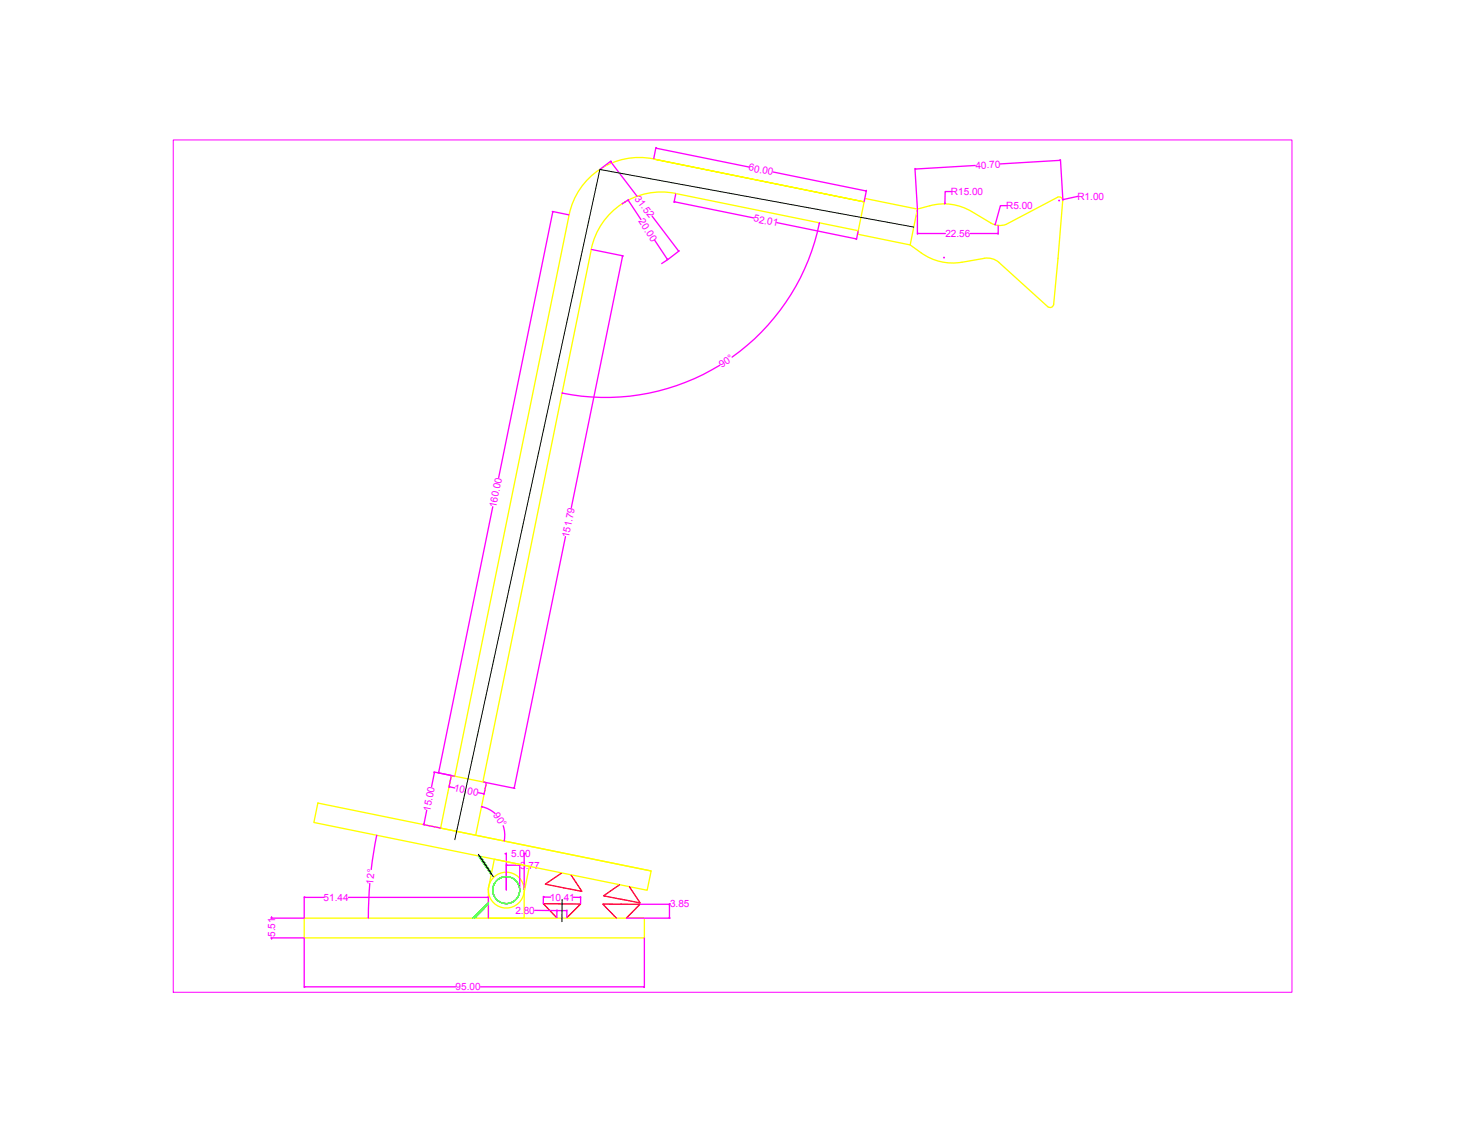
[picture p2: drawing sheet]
<svg xmlns="http://www.w3.org/2000/svg" width="279mm" height="216mm" viewBox="0 0 279 216" stroke-linecap="round" stroke-linejoin="round" font-family="sans-serif">
<!-- layer: capa1 -->
<g fill="none" stroke="#ff0" stroke-width=".25">
<path d="M124.7 30.3a13.7 13.7 0 0 0-16.2 10.7l-21.8 107-.6-.1M164.8 38.5l-40.1-8.2 40.1 8.2M164.9 37.8l10.1 2.1-1.4 6.8-10.1-2zM177.3 39.2l-2.3 .7M177.3 39.2a10.2 10.2 0 0 1 8 1.1M112.8 47.6l-20.7 101.5 .7 .2M163.7 44l-34.8-7.1a13.7 13.7 0 0 0-16.1 10.7M173.6 46.7a12.7 12.7 0 0 0 7.1 3.4 21 21 0 0 0 7-.8 3.4 3.4 0 0 1 2.8 .7l9.3 8.5M185.3 40.3l3.6 2.2a3.4 3.4 0 0 0 3 .3l9.8-5.2a.68 .68 0 0 1 1 .7l-1.7 19.7a.69 .69 0 0 1-.5 .6 .69 .69 0 0 1-.7-.1M60.6 153.2l63.6 12.9-.8 3.7-63.5-12.9zM92.8 149.3l-6.7-1.4-2.1 10 40.2 8.2M92.8 149.3l-2.1 10"/>
<path d="M58 175.1h64.9v3.8h-64.9zM93.1 169.6a3.4 3.4 0 0 1 3.5-3.3 3.4 3.4 0 0 1 3.4 3.4v5.4h-6.8v-5.4M93.2 169.2a3.4 3.4 0 0 0 2.7 3.9 3.4 3.4 0 0 0 4-2.5l1.1-5.4-6.7-1.3-1.1 5.3"/>
</g>
<!-- layer: cotas -->
<g fill="none" stroke="#f0f" stroke-width=".25">
<path d="M116.4 30.8l.1 .1zM116.5 30.9l5 6.6M116.5 30.7l-2.1 1.6M119.8 38.1l.1 .1zM119.8 38.2l2.4 3.7M119.9 38.1l-1.2 .8M125.1 28.3h.1zM125.1 28.1l-.4 2.2M125.2 28.3l17.6 3.6M128.6 38.5h.1zM128.7 38.5l15.1 3.1M128.9 37l-.4 1.6"/>
<path d="M147.5 32.8l17.6 3.6M165.1 36.4h.1zM165.2 36.3l-.4 2.2M174.5 32.1l.5 7.7M174.5 32.2l.1 .1zM175 39.9v4.8M180.2 38.8v.1zM181.4 36.5h-1.1l-.1 2.3M186 31.6l-11.4 .6M192 39.2h-1.2l-1 3.6M201.9 38.2h.2M202 38.2v.1"/>
<path d="M202.1 30.6h.1zM202.1 30.6l-11.3 .7M202.2 30.5l.5 7.7M202.6 38.1l.2-.1zM205.6 37.4l-2.8 .7M105.3 40.3l3.2 .7M105.4 40.5l-10.3 50.6M105.5 40.4l-.1 .1zM112.8 47.6l6.1 1.2M118.7 48.9l-9.7 47.9M118.7 48.8v.1zM124.4 41.2l5 6.6"/>
<path d="M124.9 45.8l2.4 3.6M127.2 49.4l.1 .1zM129.4 47.8l.1 .1zM129.5 47.8l-3.3 2.5M148.1 42.5l15.1 3.1M156.3 42.6a41.5 41.5 0 0 1-16.7 25.5M156.3 42.5v.1zM163.2 45.5l.2 .1zM163.7 44l-.4 1.7M175 44.5h.1zM175.1 44.5h5.2M180 49.1h.1"/>
<path d="M180 49.1v.1M185.1 44.5h5.1M189.8 42.8v.1zM190.2 44.5h.2zM190.4 43v1.7M107.2 75h.1zM137.3 69.7a41.6 41.6 0 0 1-30 5.3M94 96.6l-10.3 50.7M107.8 102.3l-9.7 47.9M71.8 159.4l-1 6.4M71.8 159.3v.1zM80.7 157.3l3.3 .6"/>
<path d="M80.8 157.2v.1zM81.4 154.5l-.5 2.7M82.8 147.2l3.2 .7M82.8 147.4l-.5 2.6M82.9 147.3v.1zM83.5 147.4l3.2 .6M83.7 147.3l-.1 .1zM85.6 150.1h.2zM85.8 150.1l.9 .2M86.1 148l-.5 2.2M91.2 151.2l1 .2M91.8 153.9h.1z"/>
<path d="M91.9 153.9l1.4 .5 1.1 .8M92.1 149.1l6.1 1.3M92.2 151.4h.1zM92.8 149.3l-.5 2.2M96 157.5l.3 1.4-.1 1.4M98.1 150.2v.1zM51.7 175.1h6.3M51.7 178.9h6.3M51.8 175v.1zM51.8 178.9v.1zM51.8 174.9v.1M51.8 179v.1"/>
<path d="M58 171.2l.1-.1zM58 171v4.1M58 178.9v9.4M58.1 171.2h3.6M66.5 171.2h26.5M70.2 175l.1 .1zM70.5 168.5l-.2 6.5M93 171.1l.2 .1zM93.2 171v4.1M96.2 160.3v.1zM96.3 162.8h.1M96.4 162.8h.2z"/>
<path d="M96.6 165h.1zM96.6 162.7v7M96.7 165h2.3M99 165h.1zM99.1 164.9v4.8M99.1 165h.2M100 162.8h.1zM100 162.7v7M100.1 162.8h.1M102 173.6l4.2 .1M103.6 171.1h.2zM103.6 171v1.3"/>
<path d="M103.8 171.1h1.2M106.2 173.7h.1zM106.2 173.5v1.5M106.3 173.7h1.7M108 173.7h.1zM108.1 173.6v1.4M109.3 171.1l1.3 .1M110.6 171.1l.1 .1zM110.7 171v1.4M119.5 175.1h8.3M122.1 172.5h5.7M122.9 178.9v9.4"/>
<path d="M127.7 175v.1zM127.7 172.5v.1zM127.7 172.6v2.4M127.8 172.4l-.1 .1M58 188.2h.1zM58.1 188.2h28.8M91.7 188.2h31.1M122.8 188.2h.1z"/>
</g>
<!-- layer: cositas de metal -->
<g fill="none" stroke="#0f0" stroke-width=".25">
<path d="M91.2 163.3l2.5 3.5M91.7 163.3l2 3.2M93.2 172.1l-3.1 3M93.2 172.4l-2.6 2.7"/>
<circle cx="96.6" cy="169.8" r="2.57"/>
</g>
<!-- layer: ventosas -->
<path d="M106.2 175l-2.6-2.6h7.1l-2.6 2.6M107.1 166.5l-3.1 2.1 7 1.4-2.1-3.1M117.5 175.1l-2.5-2.7 7.1 .1-2.7 2.6M118.2 168.7l-3.1 2.2 7 1.3-2.1-3.1" fill="none" stroke="#f00" stroke-width=".25"/>
<!-- layer: ejes de revolucion -->
<path d="M174.3 43.3l-59.9-11-27.7 127.9M91.2 162.9l2.9 4.3M107.2 171.6v4.2" fill="none" stroke="#000" stroke-width=".19"/>
<!-- layer: cotas -->
<path d="M33 26.7h213.4v162.6h-213.4z" fill="none" stroke="#f0f" stroke-width=".19"/>
<g font-size="1.9" fill="#f0f">
<text x="142.7" y="32.5" transform="rotate(12 142.7 32.5)">60.00</text>
<text x="186.1" y="32.2" transform="rotate(-4 186.1 32.2)">40.70</text>
<text x="121" y="37.9" transform="rotate(53 121 37.9)">31.52</text>
<text x="181.4" y="37.2">R15.00</text>
<text x="191.9" y="39.9">R5.00</text>
<text x="205.5" y="38.1">R1.00</text>
<text x="121.7" y="42.2" transform="rotate(57 121.7 42.2)">20.00</text>
<text x="143.6" y="42.2" transform="rotate(12 143.6 42.2)">52.01</text>
<text x="180.3" y="45.2">22.56</text>
<text x="137.6" y="70.3" transform="rotate(-34 137.6 70.3)">90°</text>
<text x="94.6" y="96.9" transform="rotate(-78 94.6 96.9)">160.00</text>
<text x="108.5" y="102.6" transform="rotate(-78 108.5 102.6)">151.79</text>
<text x="82" y="154.8" transform="rotate(-78 82 154.8)">15.00</text>
<text x="86.5" y="150.9" transform="rotate(12 86.5 150.9)">10.00</text>
<text x="94" y="155.4" transform="rotate(57 94 155.4)">90°</text>
<text x="97.5" y="163.5">5.00</text>
<text x="99.2" y="165.7">3.77</text>
<text x="61.7" y="171.8">51.44</text>
<text x="71.2" y="168.7" transform="rotate(-84 71.2 168.7)">12°</text>
<text x="104.9" y="171.8" transform="rotate(1 104.9 171.8)">10.41</text>
<text x="127.8" y="173">3.85</text>
<text x="52.5" y="178.7" transform="rotate(-90 52.5 178.7)">5.51</text>
<text x="98.3" y="174.3">2.80</text>
<text x="86.9" y="188.9">95.00</text>
</g>
</svg>
